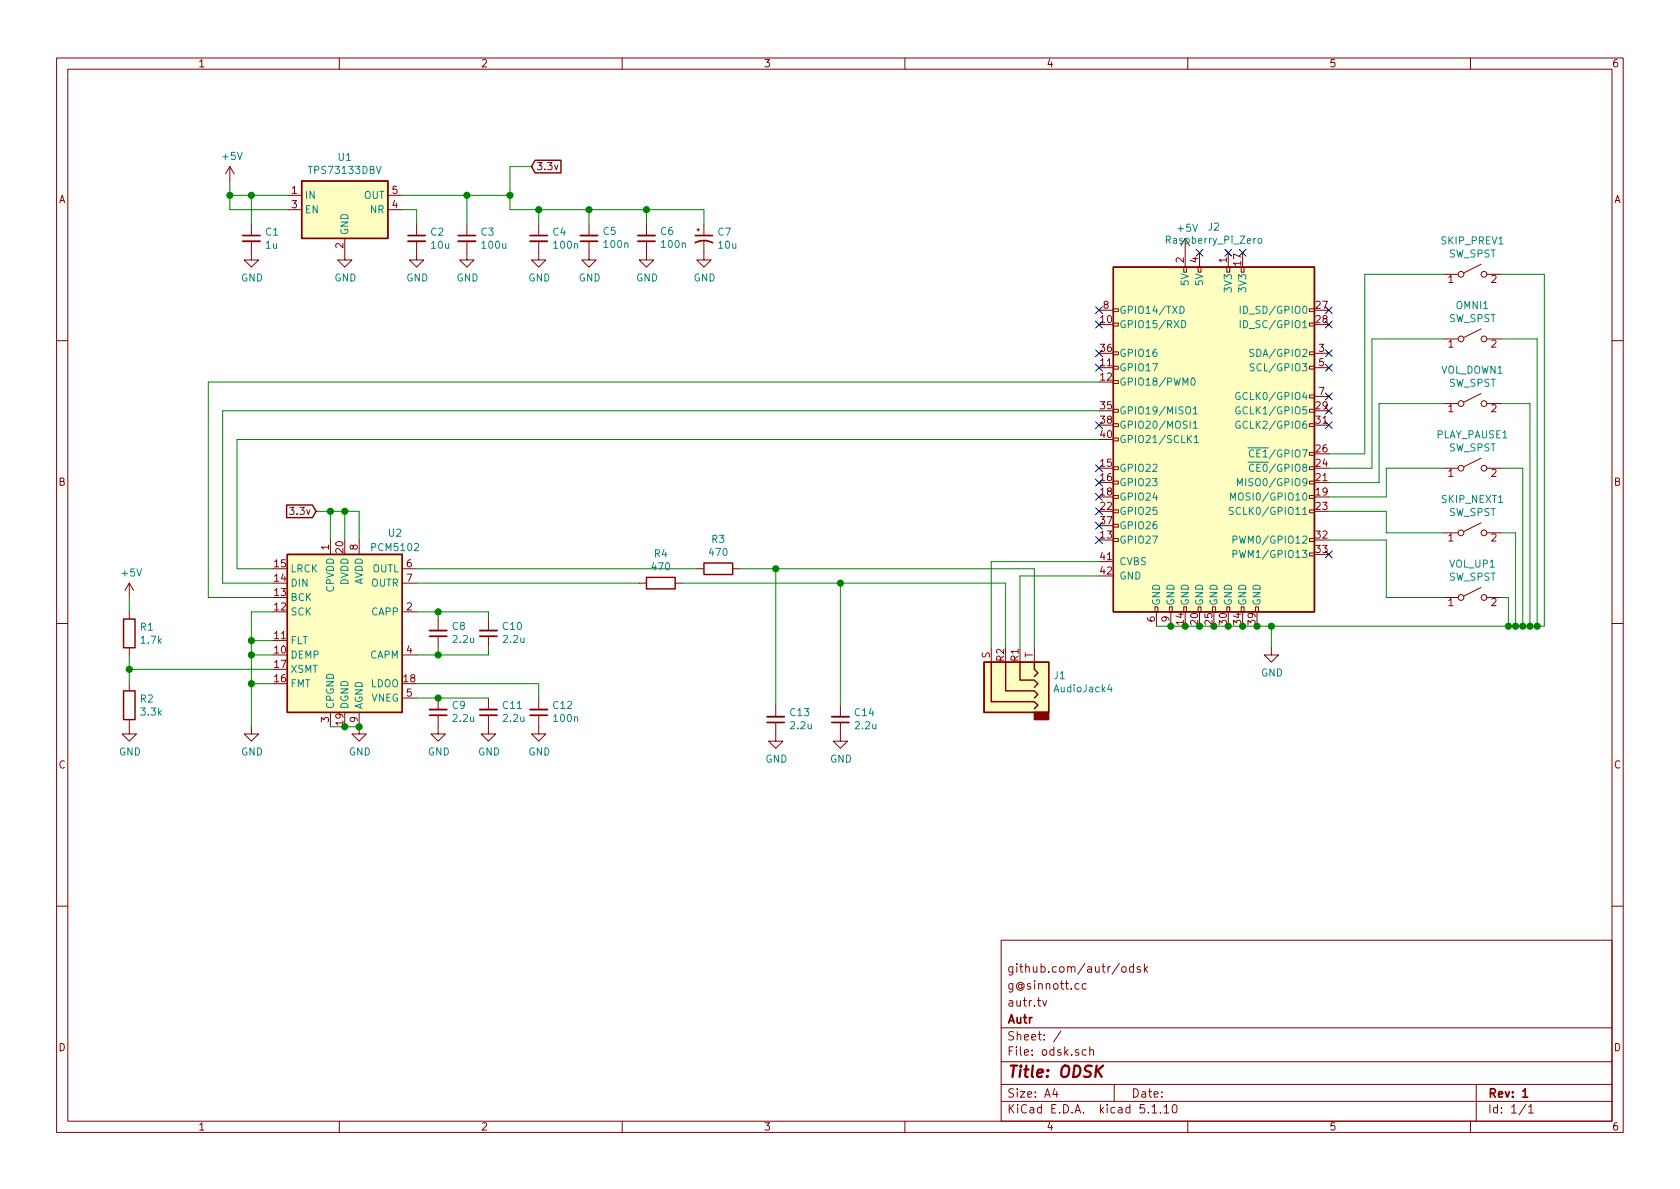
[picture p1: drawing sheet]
EESchema Schematic File Version 4
EELAYER 30 0
EELAYER END
$Descr A4 11693 8268
encoding utf-8
Sheet 1 1
Title "ODSK"
Date ""
Rev "1"
Comp "Autr"
Comment1 "autr.tv"
Comment2 "g@sinnott.cc"
Comment3 "github.com/autr/odsk"
Comment4 ""
$EndDescr
NoConn ~ 7650 2950
NoConn ~ 7650 2550
NoConn ~ 7650 2450
NoConn ~ 7650 2250
NoConn ~ 7650 2150
NoConn ~ 7650 3250
NoConn ~ 7650 3350
NoConn ~ 7650 3450
NoConn ~ 7650 3550
NoConn ~ 7650 3650
NoConn ~ 7650 3750
NoConn ~ 9250 3850
NoConn ~ 9250 2950
NoConn ~ 9250 2850
NoConn ~ 9250 2750
NoConn ~ 9250 2550
NoConn ~ 9250 2450
NoConn ~ 9250 2250
NoConn ~ 9250 2150
NoConn ~ 8350 1750
$Comp
L Switch:SW_SPST SKIP_PREV1
U 1 1
P 10250 1900
F 0 "SKIP_PREV1" H 10250 2135 50  0000 C CNN
F 1 "SW_SPST" H 10250 2044 50  0000 C CNN
F 2 "Button_Switch_THT:SW_Tactile_SPST_Angled_PTS645Vx39-2LFS" H 10250 1900 50  0001 C CNN
F 3 "~" H 10250 1900 50  0001 C CNN
	1    10250 1900
	1    0    0    -1  
$EndComp
$Comp
L Switch:SW_SPST OMNI1
U 1 1
P 10250 2350
F 0 "OMNI1" H 10250 2585 50  0000 C CNN
F 1 "SW_SPST" H 10250 2494 50  0000 C CNN
F 2 "Button_Switch_THT:SW_Tactile_SPST_Angled_PTS645Vx39-2LFS" H 10250 2350 50  0001 C CNN
F 3 "~" H 10250 2350 50  0001 C CNN
	1    10250 2350
	1    0    0    -1  
$EndComp
$Comp
L Switch:SW_SPST VOL_DOWN1
U 1 1
P 10250 2800
F 0 "VOL_DOWN1" H 10250 3035 50  0000 C CNN
F 1 "SW_SPST" H 10250 2944 50  0000 C CNN
F 2 "Button_Switch_THT:SW_Tactile_SPST_Angled_PTS645Vx39-2LFS" H 10250 2800 50  0001 C CNN
F 3 "~" H 10250 2800 50  0001 C CNN
	1    10250 2800
	1    0    0    -1  
$EndComp
$Comp
L Switch:SW_SPST PLAY_PAUSE1
U 1 1
P 10250 3250
F 0 "PLAY_PAUSE1" H 10250 3485 50  0000 C CNN
F 1 "SW_SPST" H 10250 3394 50  0000 C CNN
F 2 "Button_Switch_THT:SW_Tactile_SPST_Angled_PTS645Vx39-2LFS" H 10250 3250 50  0001 C CNN
F 3 "~" H 10250 3250 50  0001 C CNN
	1    10250 3250
	1    0    0    -1  
$EndComp
$Comp
L Switch:SW_SPST SKIP_NEXT1
U 1 1
P 10250 3700
F 0 "SKIP_NEXT1" H 10250 3935 50  0000 C CNN
F 1 "SW_SPST" H 10250 3844 50  0000 C CNN
F 2 "Button_Switch_THT:SW_Tactile_SPST_Angled_PTS645Vx39-2LFS" H 10250 3700 50  0001 C CNN
F 3 "~" H 10250 3700 50  0001 C CNN
	1    10250 3700
	1    0    0    -1  
$EndComp
$Comp
L Switch:SW_SPST VOL_UP1
U 1 1
P 10250 4150
F 0 "VOL_UP1" H 10250 4385 50  0000 C CNN
F 1 "SW_SPST" H 10250 4294 50  0000 C CNN
F 2 "Button_Switch_THT:SW_Tactile_SPST_Angled_PTS645Vx39-2LFS" H 10250 4150 50  0001 C CNN
F 3 "~" H 10250 4150 50  0001 C CNN
	1    10250 4150
	1    0    0    -1  
$EndComp
Wire Wire Line
	9250 3750 9650 3750
Wire Wire Line
	9650 3750 9650 4150
Wire Wire Line
	9650 4150 10050 4150
Wire Wire Line
	9250 3550 9650 3550
Wire Wire Line
	9650 3550 9650 3700
Wire Wire Line
	9650 3700 10050 3700
Wire Wire Line
	9250 3450 9650 3450
Wire Wire Line
	9650 3450 9650 3250
Wire Wire Line
	9650 3250 10050 3250
Wire Wire Line
	9250 3350 9600 3350
Wire Wire Line
	9600 3350 9600 2800
Wire Wire Line
	9600 2800 10050 2800
Wire Wire Line
	9250 3250 9550 3250
Wire Wire Line
	9550 3250 9550 2350
Wire Wire Line
	9550 2350 10050 2350
Wire Wire Line
	9250 3150 9500 3150
Wire Wire Line
	9500 3150 9500 1900
Wire Wire Line
	9500 1900 10050 1900
Wire Wire Line
	10450 4150 10500 4150
Wire Wire Line
	10500 4150 10500 4350
Wire Wire Line
	10500 4350 8850 4350
Wire Wire Line
	10450 3700 10550 3700
Wire Wire Line
	10550 3700 10550 4350
Wire Wire Line
	10550 4350 10500 4350
Connection ~ 10500 4350
Wire Wire Line
	10450 3250 10600 3250
Wire Wire Line
	10600 3250 10600 4350
Wire Wire Line
	10600 4350 10550 4350
Connection ~ 10550 4350
Wire Wire Line
	10450 2800 10650 2800
Wire Wire Line
	10650 2800 10650 4350
Wire Wire Line
	10650 4350 10600 4350
Connection ~ 10600 4350
Wire Wire Line
	10450 2350 10700 2350
Wire Wire Line
	10700 2350 10700 4350
Wire Wire Line
	10700 4350 10650 4350
Connection ~ 10650 4350
Wire Wire Line
	10450 1900 10750 1900
Wire Wire Line
	10750 1900 10750 4350
Wire Wire Line
	10750 4350 10700 4350
Connection ~ 10700 4350
$Comp
L power:GND #PWR0101
U 1 1
P 8850 4500
F 0 "#PWR0101" H 8850 4250 50  0001 C CNN
F 1 "GND" H 8855 4327 50  0000 C CNN
F 2 "" H 8850 4500 50  0001 C CNN
F 3 "" H 8850 4500 50  0001 C CNN
	1    8850 4500
	1    0    0    -1  
$EndComp
Wire Wire Line
	8850 4500 8850 4350
Connection ~ 8850 4350
NoConn ~ 8550 1750
Wire Wire Line
	6900 4500 6900 3900
Wire Wire Line
	6900 3900 7650 3900
Wire Wire Line
	7650 4000 7100 4000
Wire Wire Line
	7100 4000 7100 4500
NoConn ~ 8650 1750
$Comp
L power:+5V #PWR0102
U 1 1
P 8250 1750
F 0 "#PWR0102" H 8250 1600 50  0001 C CNN
F 1 "+5V" H 8265 1923 50  0000 C CNN
F 2 "" H 8250 1750 50  0001 C CNN
F 3 "" H 8250 1750 50  0001 C CNN
	1    8250 1750
	1    0    0    -1  
$EndComp
$Comp
L Audio:PCM5102 U?
U 1 1
P 2400 4350
AR Path="/6245CBA6/6244C0F2" Ref="U?"  Part="1" 
AR Path="/6244C0F2" Ref="U2"  Part="1" 
F 0 "U2" H 2750 5000 50  0000 C CNN
F 1 "PCM5102" H 2750 4900 50  0000 C CNN
F 2 "Package_SO:TSSOP-20_4.4x6.5mm_P0.65mm" H 2350 5100 50  0001 C CNN
F 3 "http://www.ti.com/lit/ds/symlink/pcm5102.pdf" H 2350 5100 50  0001 C CNN
	1    2400 4350
	1    0    0    -1  
$EndComp
Wire Wire Line
	1900 3950 1650 3950
$Comp
L Device:C_Small C?
U 1 1
P 3050 4400
AR Path="/6245CBA6/6244C0F9" Ref="C?"  Part="1" 
AR Path="/6244C0F9" Ref="C8"  Part="1" 
F 0 "C8" H 2958 4354 50  0000 R CNN
F 1 "2.2u" H 2958 4445 50  0000 R CNN
F 2 "Capacitor_SMD:C_0805_2012Metric_Pad1.18x1.45mm_HandSolder" H 3050 4400 50  0001 C CNN
F 3 "~" H 3050 4400 50  0001 C CNN
	1    3050 4400
	-1   0    0    1   
$EndComp
Wire Wire Line
	2900 4250 3050 4250
Wire Wire Line
	3050 4250 3050 4300
Wire Wire Line
	3050 4500 3050 4550
Wire Wire Line
	3050 4550 2900 4550
Text GLabel 2200 3550 0    50   Input ~ 0
3.3v
Wire Wire Line
	2200 3550 2300 3550
Wire Wire Line
	2300 3550 2300 3750
Wire Wire Line
	2300 3550 2400 3550
Wire Wire Line
	2400 3550 2400 3750
Connection ~ 2300 3550
Wire Wire Line
	2400 3550 2500 3550
Wire Wire Line
	2500 3550 2500 3750
Connection ~ 2400 3550
$Comp
L Device:C_Small C?
U 1 1
P 3750 1650
AR Path="/6245CBA6/6244C10C" Ref="C?"  Part="1" 
AR Path="/6244C10C" Ref="C4"  Part="1" 
F 0 "C4" H 3658 1696 50  0000 R CNN
F 1 "100n" H 3658 1605 50  0000 R CNN
F 2 "Capacitor_SMD:C_0805_2012Metric_Pad1.18x1.45mm_HandSolder" H 3750 1650 50  0001 C CNN
F 3 "~" H 3750 1650 50  0001 C CNN
	1    3750 1650
	-1   0    0    -1  
$EndComp
$Comp
L Device:C_Small C?
U 1 1
P 4100 1650
AR Path="/6245CBA6/6244C112" Ref="C?"  Part="1" 
AR Path="/6244C112" Ref="C5"  Part="1" 
F 0 "C5" H 4008 1604 50  0000 R CNN
F 1 "100n" H 4008 1695 50  0000 R CNN
F 2 "Capacitor_SMD:C_0805_2012Metric_Pad1.18x1.45mm_HandSolder" H 4100 1650 50  0001 C CNN
F 3 "~" H 4100 1650 50  0001 C CNN
	1    4100 1650
	-1   0    0    1   
$EndComp
$Comp
L Device:C_Small C?
U 1 1
P 4500 1650
AR Path="/6245CBA6/6244C118" Ref="C?"  Part="1" 
AR Path="/6244C118" Ref="C6"  Part="1" 
F 0 "C6" H 4408 1604 50  0000 R CNN
F 1 "100n" H 4408 1695 50  0000 R CNN
F 2 "Capacitor_SMD:C_0805_2012Metric_Pad1.18x1.45mm_HandSolder" H 4500 1650 50  0001 C CNN
F 3 "~" H 4500 1650 50  0001 C CNN
	1    4500 1650
	-1   0    0    1   
$EndComp
$Comp
L Device:C_Small C?
U 1 1
P 3750 4950
AR Path="/6245CBA6/6244C11E" Ref="C?"  Part="1" 
AR Path="/6244C11E" Ref="C12"  Part="1" 
F 0 "C12" H 3658 4904 50  0000 R CNN
F 1 "100n" H 3658 4995 50  0000 R CNN
F 2 "Capacitor_SMD:C_0805_2012Metric_Pad1.18x1.45mm_HandSolder" H 3750 4950 50  0001 C CNN
F 3 "~" H 3750 4950 50  0001 C CNN
	1    3750 4950
	-1   0    0    1   
$EndComp
Text GLabel 3700 1150 2    50   Input ~ 0
3.3v
Wire Wire Line
	3750 1550 3750 1450
Wire Wire Line
	3750 1450 3550 1450
Wire Wire Line
	3750 1450 4100 1450
Wire Wire Line
	4100 1450 4100 1550
Connection ~ 3750 1450
Wire Wire Line
	4100 1450 4500 1450
Wire Wire Line
	4500 1450 4500 1550
Connection ~ 4100 1450
Wire Wire Line
	4500 1450 4900 1450
Wire Wire Line
	3750 4750 3750 4850
Connection ~ 4500 1450
$Comp
L power:GND #PWR?
U 1 1
P 3750 1750
AR Path="/6245CBA6/6244C130" Ref="#PWR?"  Part="1" 
AR Path="/6244C130" Ref="#PWR0103"  Part="1" 
F 0 "#PWR0103" H 3750 1500 50  0001 C CNN
F 1 "GND" H 3755 1577 50  0000 C CNN
F 2 "" H 3750 1750 50  0001 C CNN
F 3 "" H 3750 1750 50  0001 C CNN
	1    3750 1750
	1    0    0    -1  
$EndComp
$Comp
L power:GND #PWR?
U 1 1
P 4100 1750
AR Path="/6245CBA6/6244C136" Ref="#PWR?"  Part="1" 
AR Path="/6244C136" Ref="#PWR0104"  Part="1" 
F 0 "#PWR0104" H 4100 1500 50  0001 C CNN
F 1 "GND" H 4105 1577 50  0000 C CNN
F 2 "" H 4100 1750 50  0001 C CNN
F 3 "" H 4100 1750 50  0001 C CNN
	1    4100 1750
	1    0    0    -1  
$EndComp
$Comp
L power:GND #PWR?
U 1 1
P 4500 1750
AR Path="/6245CBA6/6244C13C" Ref="#PWR?"  Part="1" 
AR Path="/6244C13C" Ref="#PWR0105"  Part="1" 
F 0 "#PWR0105" H 4500 1500 50  0001 C CNN
F 1 "GND" H 4505 1577 50  0000 C CNN
F 2 "" H 4500 1750 50  0001 C CNN
F 3 "" H 4500 1750 50  0001 C CNN
	1    4500 1750
	1    0    0    -1  
$EndComp
$Comp
L power:GND #PWR?
U 1 1
P 3750 5050
AR Path="/6245CBA6/6244C142" Ref="#PWR?"  Part="1" 
AR Path="/6244C142" Ref="#PWR0106"  Part="1" 
F 0 "#PWR0106" H 3750 4800 50  0001 C CNN
F 1 "GND" H 3755 4877 50  0000 C CNN
F 2 "" H 3750 5050 50  0001 C CNN
F 3 "" H 3750 5050 50  0001 C CNN
	1    3750 5050
	1    0    0    -1  
$EndComp
$Comp
L Device:CP1_Small C?
U 1 1
P 4900 1650
AR Path="/6245CBA6/6244C148" Ref="C?"  Part="1" 
AR Path="/6244C148" Ref="C7"  Part="1" 
F 0 "C7" H 4991 1696 50  0000 L CNN
F 1 "10u" H 4991 1605 50  0000 L CNN
F 2 "Capacitor_SMD:CP_Elec_5x5.4" H 4900 1650 50  0001 C CNN
F 3 "~" H 4900 1650 50  0001 C CNN
	1    4900 1650
	1    0    0    -1  
$EndComp
Wire Wire Line
	3750 4750 2900 4750
$Comp
L Device:C_Small C?
U 1 1
P 3400 4950
AR Path="/6245CBA6/6244C14F" Ref="C?"  Part="1" 
AR Path="/6244C14F" Ref="C11"  Part="1" 
F 0 "C11" H 3308 4904 50  0000 R CNN
F 1 "2.2u" H 3308 4995 50  0000 R CNN
F 2 "Capacitor_SMD:C_0805_2012Metric_Pad1.18x1.45mm_HandSolder" H 3400 4950 50  0001 C CNN
F 3 "~" H 3400 4950 50  0001 C CNN
	1    3400 4950
	-1   0    0    1   
$EndComp
$Comp
L Device:C_Small C?
U 1 1
P 3050 4950
AR Path="/6245CBA6/6244C155" Ref="C?"  Part="1" 
AR Path="/6244C155" Ref="C9"  Part="1" 
F 0 "C9" H 2958 4904 50  0000 R CNN
F 1 "2.2u" H 2958 4995 50  0000 R CNN
F 2 "Capacitor_SMD:C_0805_2012Metric_Pad1.18x1.45mm_HandSolder" H 3050 4950 50  0001 C CNN
F 3 "~" H 3050 4950 50  0001 C CNN
	1    3050 4950
	-1   0    0    1   
$EndComp
$Comp
L power:GND #PWR?
U 1 1
P 3400 5050
AR Path="/6245CBA6/6244C15B" Ref="#PWR?"  Part="1" 
AR Path="/6244C15B" Ref="#PWR0107"  Part="1" 
F 0 "#PWR0107" H 3400 4800 50  0001 C CNN
F 1 "GND" H 3405 4877 50  0000 C CNN
F 2 "" H 3400 5050 50  0001 C CNN
F 3 "" H 3400 5050 50  0001 C CNN
	1    3400 5050
	1    0    0    -1  
$EndComp
$Comp
L power:GND #PWR?
U 1 1
P 3050 5050
AR Path="/6245CBA6/6244C161" Ref="#PWR?"  Part="1" 
AR Path="/6244C161" Ref="#PWR0108"  Part="1" 
F 0 "#PWR0108" H 3050 4800 50  0001 C CNN
F 1 "GND" H 3055 4877 50  0000 C CNN
F 2 "" H 3050 5050 50  0001 C CNN
F 3 "" H 3050 5050 50  0001 C CNN
	1    3050 5050
	1    0    0    -1  
$EndComp
Wire Wire Line
	2900 4850 3050 4850
Wire Wire Line
	3050 4850 3400 4850
Connection ~ 3050 4850
$Comp
L power:GND #PWR?
U 1 1
P 2500 5050
AR Path="/6245CBA6/6244C16A" Ref="#PWR?"  Part="1" 
AR Path="/6244C16A" Ref="#PWR0109"  Part="1" 
F 0 "#PWR0109" H 2500 4800 50  0001 C CNN
F 1 "GND" H 2505 4877 50  0000 C CNN
F 2 "" H 2500 5050 50  0001 C CNN
F 3 "" H 2500 5050 50  0001 C CNN
	1    2500 5050
	1    0    0    -1  
$EndComp
Wire Wire Line
	2500 5050 2400 5050
Connection ~ 2500 5050
Connection ~ 2400 5050
Wire Wire Line
	2400 5050 2300 5050
$Comp
L Device:C_Small C?
U 1 1
P 3400 4400
AR Path="/6245CBA6/6244C174" Ref="C?"  Part="1" 
AR Path="/6244C174" Ref="C10"  Part="1" 
F 0 "C10" H 3308 4354 50  0000 R CNN
F 1 "2.2u" H 3308 4445 50  0000 R CNN
F 2 "Capacitor_SMD:C_0805_2012Metric_Pad1.18x1.45mm_HandSolder" H 3400 4400 50  0001 C CNN
F 3 "~" H 3400 4400 50  0001 C CNN
	1    3400 4400
	-1   0    0    1   
$EndComp
Wire Wire Line
	3400 4300 3400 4250
Wire Wire Line
	3400 4250 3050 4250
Connection ~ 3050 4250
Wire Wire Line
	3050 4550 3400 4550
Wire Wire Line
	3400 4550 3400 4500
Connection ~ 3050 4550
$Comp
L power:GND #PWR?
U 1 1
P 1750 5050
AR Path="/6245CBA6/6244C180" Ref="#PWR?"  Part="1" 
AR Path="/6244C180" Ref="#PWR0110"  Part="1" 
F 0 "#PWR0110" H 1750 4800 50  0001 C CNN
F 1 "GND" H 1755 4877 50  0000 C CNN
F 2 "" H 1750 5050 50  0001 C CNN
F 3 "" H 1750 5050 50  0001 C CNN
	1    1750 5050
	1    0    0    -1  
$EndComp
Wire Wire Line
	1900 4750 1750 4750
Wire Wire Line
	1900 4450 1750 4450
Wire Wire Line
	1750 4450 1750 4550
Connection ~ 1750 4750
Wire Wire Line
	1900 4550 1750 4550
Connection ~ 1750 4550
Wire Wire Line
	1750 4550 1750 4750
Wire Wire Line
	1900 4250 1750 4250
Wire Wire Line
	1750 4250 1750 4450
Connection ~ 1750 4450
Wire Wire Line
	1750 4750 1750 5050
$Comp
L power:+5V #PWR?
U 1 1
P 900 4150
AR Path="/6245CBA6/6244C191" Ref="#PWR?"  Part="1" 
AR Path="/6244C191" Ref="#PWR0111"  Part="1" 
F 0 "#PWR0111" H 900 4000 50  0001 C CNN
F 1 "+5V" H 915 4323 50  0000 C CNN
F 2 "" H 900 4150 50  0001 C CNN
F 3 "" H 900 4150 50  0001 C CNN
	1    900  4150
	1    0    0    -1  
$EndComp
Wire Wire Line
	900  4150 900  4250
Wire Wire Line
	1900 4650 900  4650
Wire Wire Line
	900  4650 900  4550
$Comp
L power:GND #PWR?
U 1 1
P 900 5050
AR Path="/6245CBA6/6244C19A" Ref="#PWR?"  Part="1" 
AR Path="/6244C19A" Ref="#PWR0112"  Part="1" 
F 0 "#PWR0112" H 900 4800 50  0001 C CNN
F 1 "GND" H 905 4877 50  0000 C CNN
F 2 "" H 900 5050 50  0001 C CNN
F 3 "" H 900 5050 50  0001 C CNN
	1    900  5050
	1    0    0    -1  
$EndComp
Wire Wire Line
	900  4750 900  4650
Connection ~ 900  4650
$Comp
L power:GND #PWR?
U 1 1
P 4900 1750
AR Path="/6245CBA6/6244C1A2" Ref="#PWR?"  Part="1" 
AR Path="/6244C1A2" Ref="#PWR0113"  Part="1" 
F 0 "#PWR0113" H 4900 1500 50  0001 C CNN
F 1 "GND" H 4905 1577 50  0000 C CNN
F 2 "" H 4900 1750 50  0001 C CNN
F 3 "" H 4900 1750 50  0001 C CNN
	1    4900 1750
	1    0    0    -1  
$EndComp
Wire Wire Line
	4900 1550 4900 1450
$Comp
L Device:R R?
U 1 1
P 900 4400
AR Path="/6245CBA6/6244C1A9" Ref="R?"  Part="1" 
AR Path="/6244C1A9" Ref="R1"  Part="1" 
F 0 "R1" H 970 4446 50  0000 L CNN
F 1 "1.7k" H 970 4355 50  0000 L CNN
F 2 "Resistor_SMD:R_0805_2012Metric_Pad1.20x1.40mm_HandSolder" V 830 4400 50  0001 C CNN
F 3 "~" H 900 4400 50  0001 C CNN
	1    900  4400
	1    0    0    -1  
$EndComp
$Comp
L Device:R R?
U 1 1
P 900 4900
AR Path="/6245CBA6/6244C1AF" Ref="R?"  Part="1" 
AR Path="/6244C1AF" Ref="R2"  Part="1" 
F 0 "R2" H 970 4946 50  0000 L CNN
F 1 "3.3k" H 970 4855 50  0000 L CNN
F 2 "Resistor_SMD:R_0805_2012Metric_Pad1.20x1.40mm_HandSolder" V 830 4900 50  0001 C CNN
F 3 "~" H 900 4900 50  0001 C CNN
	1    900  4900
	1    0    0    -1  
$EndComp
$Comp
L Device:R R?
U 1 1
P 5000 3950
AR Path="/6245CBA6/6244C1B5" Ref="R?"  Part="1" 
AR Path="/6244C1B5" Ref="R3"  Part="1" 
F 0 "R3" V 4793 3950 50  0000 C CNN
F 1 "470" V 4884 3950 50  0000 C CNN
F 2 "Resistor_SMD:R_0805_2012Metric_Pad1.20x1.40mm_HandSolder" V 4930 3950 50  0001 C CNN
F 3 "~" H 5000 3950 50  0001 C CNN
	1    5000 3950
	0    1    1    0   
$EndComp
$Comp
L Device:R R?
U 1 1
P 4600 4050
AR Path="/6245CBA6/6244C1BB" Ref="R?"  Part="1" 
AR Path="/6244C1BB" Ref="R4"  Part="1" 
F 0 "R4" V 4393 4050 50  0000 C CNN
F 1 "470" V 4484 4050 50  0000 C CNN
F 2 "Resistor_SMD:R_0805_2012Metric_Pad1.20x1.40mm_HandSolder" V 4530 4050 50  0001 C CNN
F 3 "~" H 4600 4050 50  0001 C CNN
	1    4600 4050
	0    1    1    0   
$EndComp
$Comp
L Device:C_Small C?
U 1 1
P 5400 5000
AR Path="/6245CBA6/6244C1C1" Ref="C?"  Part="1" 
AR Path="/6244C1C1" Ref="C13"  Part="1" 
F 0 "C13" H 5308 4954 50  0000 R CNN
F 1 "2.2u" H 5308 5045 50  0000 R CNN
F 2 "Capacitor_SMD:C_0805_2012Metric_Pad1.18x1.45mm_HandSolder" H 5400 5000 50  0001 C CNN
F 3 "~" H 5400 5000 50  0001 C CNN
	1    5400 5000
	-1   0    0    1   
$EndComp
$Comp
L Device:C_Small C?
U 1 1
P 5850 5000
AR Path="/6245CBA6/6244C1C7" Ref="C?"  Part="1" 
AR Path="/6244C1C7" Ref="C14"  Part="1" 
F 0 "C14" H 5758 4954 50  0000 R CNN
F 1 "2.2u" H 5758 5045 50  0000 R CNN
F 2 "Capacitor_SMD:C_0805_2012Metric_Pad1.18x1.45mm_HandSolder" H 5850 5000 50  0001 C CNN
F 3 "~" H 5850 5000 50  0001 C CNN
	1    5850 5000
	-1   0    0    1   
$EndComp
$Comp
L power:GND #PWR?
U 1 1
P 5850 5100
AR Path="/6245CBA6/6244C1D1" Ref="#PWR?"  Part="1" 
AR Path="/6244C1D1" Ref="#PWR0114"  Part="1" 
F 0 "#PWR0114" H 5850 4850 50  0001 C CNN
F 1 "GND" H 5855 4927 50  0000 C CNN
F 2 "" H 5850 5100 50  0001 C CNN
F 3 "" H 5850 5100 50  0001 C CNN
	1    5850 5100
	1    0    0    -1  
$EndComp
$Comp
L power:GND #PWR?
U 1 1
P 5400 5100
AR Path="/6245CBA6/6244C1D7" Ref="#PWR?"  Part="1" 
AR Path="/6244C1D7" Ref="#PWR0115"  Part="1" 
F 0 "#PWR0115" H 5400 4850 50  0001 C CNN
F 1 "GND" H 5405 4927 50  0000 C CNN
F 2 "" H 5400 5100 50  0001 C CNN
F 3 "" H 5400 5100 50  0001 C CNN
	1    5400 5100
	1    0    0    -1  
$EndComp
Wire Wire Line
	1900 4050 1550 4050
Wire Wire Line
	1900 4150 1450 4150
Wire Wire Line
	1450 4150 1450 2650
$Comp
L Regulator_Linear:TPS73133DBV U?
U 1 1
P 2400 1450
AR Path="/6245CBA6/6244C1EF" Ref="U?"  Part="1" 
AR Path="/6244C1EF" Ref="U1"  Part="1" 
F 0 "U1" H 2400 1817 50  0000 C CNN
F 1 "TPS73133DBV" H 2400 1726 50  0000 C CNN
F 2 "Package_TO_SOT_SMD:SOT-23-5" H 2400 1775 50  0001 C CIN
F 3 "http://www.ti.com/lit/ds/symlink/tps731.pdf" H 2400 1400 50  0001 C CNN
	1    2400 1450
	1    0    0    -1  
$EndComp
$Comp
L power:+5V #PWR?
U 1 1
P 1600 1250
AR Path="/6245CBA6/6244C1F5" Ref="#PWR?"  Part="1" 
AR Path="/6244C1F5" Ref="#PWR0116"  Part="1" 
F 0 "#PWR0116" H 1600 1100 50  0001 C CNN
F 1 "+5V" H 1615 1423 50  0000 C CNN
F 2 "" H 1600 1250 50  0001 C CNN
F 3 "" H 1600 1250 50  0001 C CNN
	1    1600 1250
	1    0    0    -1  
$EndComp
Wire Wire Line
	1600 1250 1600 1350
Wire Wire Line
	1600 1350 1750 1350
Wire Wire Line
	1600 1350 1600 1450
Wire Wire Line
	1600 1450 2000 1450
Connection ~ 1600 1350
Wire Wire Line
	3250 1350 2800 1350
$Comp
L Device:C_Small C?
U 1 1
P 1750 1650
AR Path="/6245CBA6/6244C201" Ref="C?"  Part="1" 
AR Path="/6244C201" Ref="C1"  Part="1" 
F 0 "C1" H 1658 1696 50  0000 R CNN
F 1 "1u" H 1658 1605 50  0000 R CNN
F 2 "Capacitor_SMD:C_0805_2012Metric_Pad1.18x1.45mm_HandSolder" H 1750 1650 50  0001 C CNN
F 3 "~" H 1750 1650 50  0001 C CNN
	1    1750 1650
	-1   0    0    -1  
$EndComp
Wire Wire Line
	1750 1350 1750 1550
Connection ~ 1750 1350
Wire Wire Line
	1750 1350 2000 1350
$Comp
L Device:C_Small C?
U 1 1
P 2900 1650
AR Path="/6245CBA6/6244C20A" Ref="C?"  Part="1" 
AR Path="/6244C20A" Ref="C2"  Part="1" 
F 0 "C2" H 2808 1696 50  0000 R CNN
F 1 "10u" H 2808 1605 50  0000 R CNN
F 2 "Capacitor_SMD:C_0805_2012Metric_Pad1.18x1.45mm_HandSolder" H 2900 1650 50  0001 C CNN
F 3 "~" H 2900 1650 50  0001 C CNN
	1    2900 1650
	-1   0    0    -1  
$EndComp
Wire Wire Line
	2900 1550 2900 1450
Wire Wire Line
	2900 1450 2800 1450
$Comp
L Device:C_Small C?
U 1 1
P 3250 1650
AR Path="/6245CBA6/6244C212" Ref="C?"  Part="1" 
AR Path="/6244C212" Ref="C3"  Part="1" 
F 0 "C3" H 3158 1696 50  0000 R CNN
F 1 "100u" H 3158 1605 50  0000 R CNN
F 2 "Capacitor_SMD:C_0805_2012Metric_Pad1.18x1.45mm_HandSolder" H 3250 1650 50  0001 C CNN
F 3 "~" H 3250 1650 50  0001 C CNN
	1    3250 1650
	-1   0    0    -1  
$EndComp
Wire Wire Line
	3250 1550 3250 1350
$Comp
L power:GND #PWR?
U 1 1
P 3250 1750
AR Path="/6245CBA6/6244C219" Ref="#PWR?"  Part="1" 
AR Path="/6244C219" Ref="#PWR0117"  Part="1" 
F 0 "#PWR0117" H 3250 1500 50  0001 C CNN
F 1 "GND" H 3255 1577 50  0000 C CNN
F 2 "" H 3250 1750 50  0001 C CNN
F 3 "" H 3250 1750 50  0001 C CNN
	1    3250 1750
	1    0    0    -1  
$EndComp
$Comp
L power:GND #PWR?
U 1 1
P 2900 1750
AR Path="/6245CBA6/6244C21F" Ref="#PWR?"  Part="1" 
AR Path="/6244C21F" Ref="#PWR0118"  Part="1" 
F 0 "#PWR0118" H 2900 1500 50  0001 C CNN
F 1 "GND" H 2905 1577 50  0000 C CNN
F 2 "" H 2900 1750 50  0001 C CNN
F 3 "" H 2900 1750 50  0001 C CNN
	1    2900 1750
	1    0    0    -1  
$EndComp
$Comp
L power:GND #PWR?
U 1 1
P 2400 1750
AR Path="/6245CBA6/6244C225" Ref="#PWR?"  Part="1" 
AR Path="/6244C225" Ref="#PWR0119"  Part="1" 
F 0 "#PWR0119" H 2400 1500 50  0001 C CNN
F 1 "GND" H 2405 1577 50  0000 C CNN
F 2 "" H 2400 1750 50  0001 C CNN
F 3 "" H 2400 1750 50  0001 C CNN
	1    2400 1750
	1    0    0    -1  
$EndComp
$Comp
L power:GND #PWR?
U 1 1
P 1750 1750
AR Path="/6245CBA6/6244C22B" Ref="#PWR?"  Part="1" 
AR Path="/6244C22B" Ref="#PWR0120"  Part="1" 
F 0 "#PWR0120" H 1750 1500 50  0001 C CNN
F 1 "GND" H 1755 1577 50  0000 C CNN
F 2 "" H 1750 1750 50  0001 C CNN
F 3 "" H 1750 1750 50  0001 C CNN
	1    1750 1750
	1    0    0    -1  
$EndComp
Wire Wire Line
	3550 1450 3550 1350
Wire Wire Line
	3550 1350 3250 1350
Connection ~ 3250 1350
Wire Wire Line
	3550 1350 3550 1150
Wire Wire Line
	3550 1150 3700 1150
Connection ~ 3550 1350
Wire Wire Line
	2900 3950 4850 3950
Wire Wire Line
	7200 4500 7200 3950
Wire Wire Line
	5150 3950 5400 3950
Wire Wire Line
	7000 4500 7000 4050
Wire Wire Line
	5400 3950 5400 4900
Connection ~ 5400 3950
Wire Wire Line
	5400 3950 7200 3950
Wire Wire Line
	5850 4050 5850 4900
Connection ~ 5850 4050
Wire Wire Line
	5850 4050 7000 4050
Wire Wire Line
	4750 4050 5850 4050
Wire Wire Line
	4450 4050 2900 4050
Wire Wire Line
	1450 2650 7650 2650
Wire Wire Line
	1550 2850 7650 2850
Wire Wire Line
	1550 2850 1550 4050
Wire Wire Line
	1650 3050 7650 3050
Wire Wire Line
	1650 3050 1650 3950
Wire Wire Line
	8050 4350 8150 4350
$Comp
L lib:Raspberry_Pi_Zero J2
U 1 1
P 8450 3050
F 0 "J2" H 8450 4531 50  0000 C CNN
F 1 "Raspberry_Pi_Zero" H 8450 4440 50  0000 C CNN
F 2 "lib_fb:Raspberry_Pi_Zero" H 8450 3050 50  0001 C CNN
F 3 "https://www.raspberrypi.org/documentation/hardware/raspberrypi/schematics/rpi_SCH_3bplus_1p0_reduced.pdf" H 8450 3050 50  0001 C CNN
	1    8450 3050
	1    0    0    -1  
$EndComp
Wire Wire Line
	8750 4350 8850 4350
Wire Wire Line
	8150 4350 8250 4350
Connection ~ 8150 4350
Connection ~ 8750 4350
Connection ~ 8250 4350
Wire Wire Line
	8250 4350 8350 4350
Connection ~ 8350 4350
Wire Wire Line
	8350 4350 8450 4350
Connection ~ 8450 4350
Wire Wire Line
	8450 4350 8550 4350
Connection ~ 8550 4350
Wire Wire Line
	8550 4350 8650 4350
Connection ~ 8650 4350
Wire Wire Line
	8650 4350 8750 4350
$Comp
L Connector:AudioJack4 J1
U 1 1
P 7000 4700
F 0 "J1" V 7003 4370 50  0000 R CNN
F 1 "AudioJack4" V 6912 4370 50  0000 R CNN
F 2 "lib_fb:TRRS-PJ-320A-Jack" H 7000 4700 50  0001 C CNN
F 3 "~" H 7000 4700 50  0001 C CNN
	1    7000 4700
	0    -1   -1   0   
$EndComp
$EndSCHEMATC
